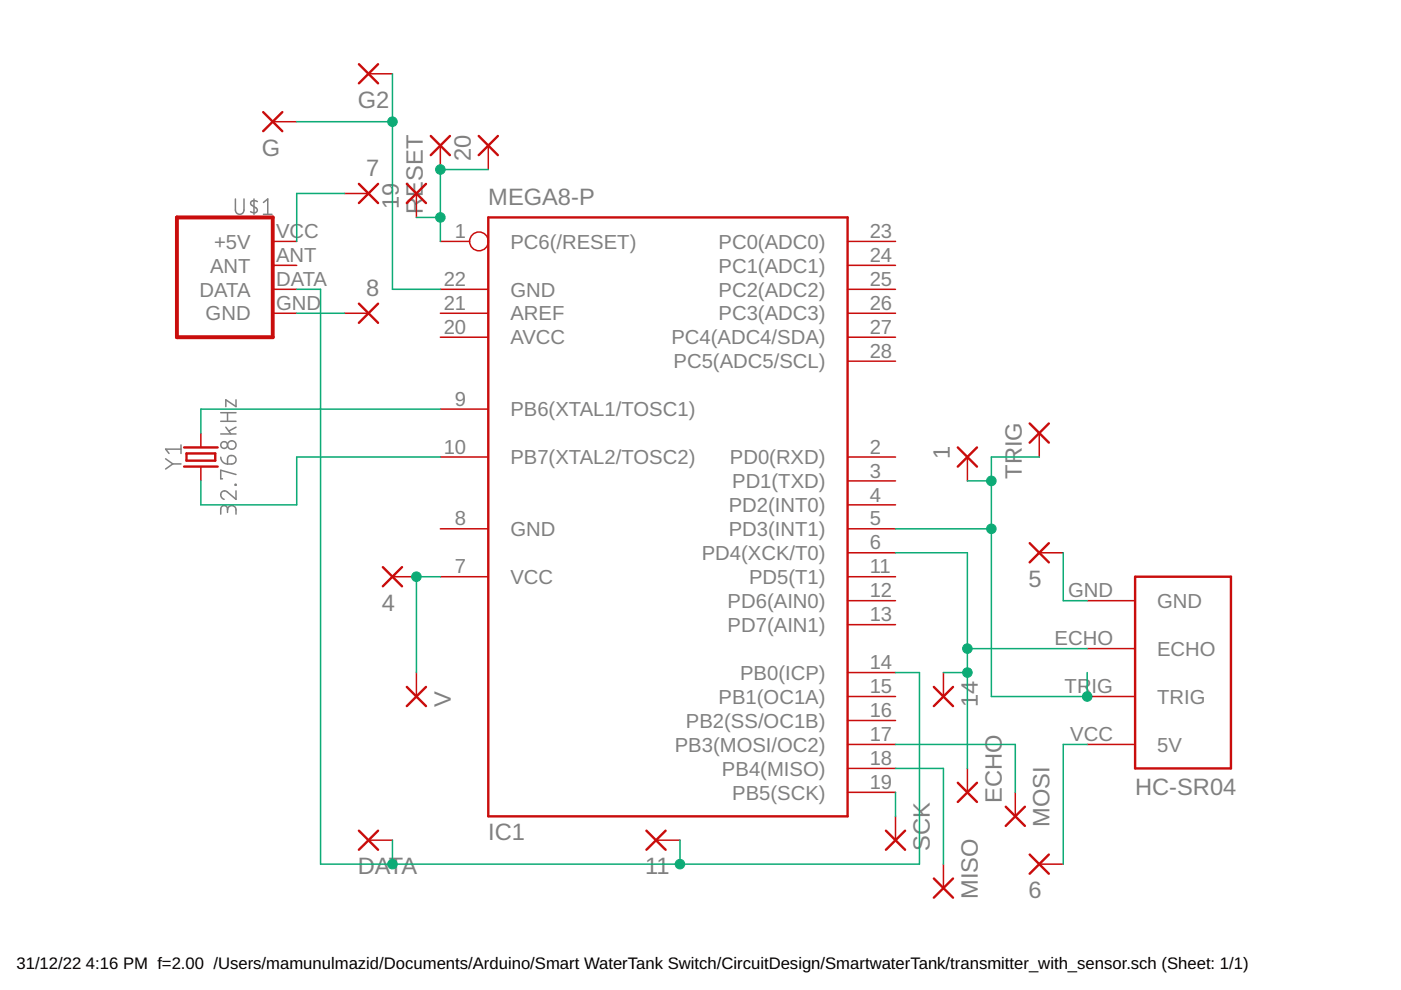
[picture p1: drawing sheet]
<?xml version="1.0" encoding="utf-8"?>
<!DOCTYPE eagle SYSTEM "eagle.dtd">
<!--
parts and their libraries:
SparkFun-RF: Licensing: Creative Commons ShareAlike 4.0 International - https://creativecommons.org/licenses/by-sa/4.0
-->
<eagle version="9.6.2">
<drawing>
<settings>
<setting alwaysvectorfont="no"/>
<setting verticaltext="up"/>
</settings>
<grid distance="0.1" unitdist="inch" unit="inch" style="lines" multiple="1" display="no" altdistance="0.01" altunitdist="inch" altunit="inch"/>
<schematic xreflabel="%F%N/%S.%C%R" xrefpart="/%S.%C%R">
<libraries>
<library name="atmel">
<symbols>
<symbol name="23-I/O-2">
<wire x1="-17.78" y1="30.48" x2="20.32" y2="30.48" width="0.254" layer="94"/>
<wire x1="20.32" y1="30.48" x2="20.32" y2="-33.02" width="0.254" layer="94"/>
<wire x1="20.32" y1="-33.02" x2="-17.78" y2="-33.02" width="0.254" layer="94"/>
<wire x1="-17.78" y1="-33.02" x2="-17.78" y2="30.48" width="0.254" layer="94"/>
<text x="-17.78" y="-35.56" size="1.778" layer="95">&gt;NAME</text>
<text x="-17.78" y="31.75" size="1.778" layer="96">&gt;VALUE</text>
<pin name="PB5(SCK)" x="25.4" y="-30.48" length="middle" rot="R180"/>
<pin name="PB7(XTAL2/TOSC2)" x="-22.86" y="5.08" length="middle"/>
<pin name="PB6(XTAL1/TOSC1)" x="-22.86" y="10.16" length="middle"/>
<pin name="GND@1" x="-22.86" y="-2.54" length="middle" direction="pwr"/>
<pin name="VCC@1" x="-22.86" y="-7.62" length="middle" direction="pwr"/>
<pin name="GND" x="-22.86" y="22.86" length="middle" direction="pwr"/>
<pin name="AREF" x="-22.86" y="20.32" length="middle" direction="pas"/>
<pin name="AVCC" x="-22.86" y="17.78" length="middle" direction="pwr"/>
<pin name="PB4(MISO)" x="25.4" y="-27.94" length="middle" rot="R180"/>
<pin name="PB3(MOSI/OC2)" x="25.4" y="-25.4" length="middle" rot="R180"/>
<pin name="PB2(SS/OC1B)" x="25.4" y="-22.86" length="middle" rot="R180"/>
<pin name="PB1(OC1A)" x="25.4" y="-20.32" length="middle" rot="R180"/>
<pin name="PB0(ICP)" x="25.4" y="-17.78" length="middle" rot="R180"/>
<pin name="PD7(AIN1)" x="25.4" y="-12.7" length="middle" rot="R180"/>
<pin name="PD6(AIN0)" x="25.4" y="-10.16" length="middle" rot="R180"/>
<pin name="PD5(T1)" x="25.4" y="-7.62" length="middle" rot="R180"/>
<pin name="PD4(XCK/T0)" x="25.4" y="-5.08" length="middle" rot="R180"/>
<pin name="PD3(INT1)" x="25.4" y="-2.54" length="middle" rot="R180"/>
<pin name="PD2(INT0)" x="25.4" y="0" length="middle" rot="R180"/>
<pin name="PD1(TXD)" x="25.4" y="2.54" length="middle" rot="R180"/>
<pin name="PD0(RXD)" x="25.4" y="5.08" length="middle" rot="R180"/>
<pin name="PC5(ADC5/SCL)" x="25.4" y="15.24" length="middle" rot="R180"/>
<pin name="PC4(ADC4/SDA)" x="25.4" y="17.78" length="middle" rot="R180"/>
<pin name="PC3(ADC3)" x="25.4" y="20.32" length="middle" rot="R180"/>
<pin name="PC2(ADC2)" x="25.4" y="22.86" length="middle" rot="R180"/>
<pin name="PC1(ADC1)" x="25.4" y="25.4" length="middle" rot="R180"/>
<pin name="PC0(ADC0)" x="25.4" y="27.94" length="middle" rot="R180"/>
<pin name="PC6(/RESET)" x="-22.86" y="27.94" length="middle" function="dot"/>
</symbol>
</symbols>
<devicesets>
<deviceset name="MEGA8-P" prefix="IC">
<gates>
<gate name="G$1" symbol="23-I/O-2" x="0" y="0"/>
</gates>
<devices>
<device name="" package="DIL28-3">
<connects>
<connect gate="G$1" pin="AREF" pad="21"/>
<connect gate="G$1" pin="AVCC" pad="20"/>
<connect gate="G$1" pin="GND" pad="22"/>
<connect gate="G$1" pin="GND@1" pad="8"/>
<connect gate="G$1" pin="PB0(ICP)" pad="14"/>
<connect gate="G$1" pin="PB1(OC1A)" pad="15"/>
<connect gate="G$1" pin="PB2(SS/OC1B)" pad="16"/>
<connect gate="G$1" pin="PB3(MOSI/OC2)" pad="17"/>
<connect gate="G$1" pin="PB4(MISO)" pad="18"/>
<connect gate="G$1" pin="PB5(SCK)" pad="19"/>
<connect gate="G$1" pin="PB6(XTAL1/TOSC1)" pad="9"/>
<connect gate="G$1" pin="PB7(XTAL2/TOSC2)" pad="10"/>
<connect gate="G$1" pin="PC0(ADC0)" pad="23"/>
<connect gate="G$1" pin="PC1(ADC1)" pad="24"/>
<connect gate="G$1" pin="PC2(ADC2)" pad="25"/>
<connect gate="G$1" pin="PC3(ADC3)" pad="26"/>
<connect gate="G$1" pin="PC4(ADC4/SDA)" pad="27"/>
<connect gate="G$1" pin="PC5(ADC5/SCL)" pad="28"/>
<connect gate="G$1" pin="PC6(/RESET)" pad="1"/>
<connect gate="G$1" pin="PD0(RXD)" pad="2"/>
<connect gate="G$1" pin="PD1(TXD)" pad="3"/>
<connect gate="G$1" pin="PD2(INT0)" pad="4"/>
<connect gate="G$1" pin="PD3(INT1)" pad="5"/>
<connect gate="G$1" pin="PD4(XCK/T0)" pad="6"/>
<connect gate="G$1" pin="PD5(T1)" pad="11"/>
<connect gate="G$1" pin="PD6(AIN0)" pad="12"/>
<connect gate="G$1" pin="PD7(AIN1)" pad="13"/>
<connect gate="G$1" pin="VCC@1" pad="7"/>
</connects>
<package3dinstances>
<package3dinstance package3d_urn="urn:adsk.eagle:package:4320/1"/>
</package3dinstances>
<technologies>
<technology name="">
<attribute name="MF" value="" constant="no"/>
<attribute name="MPN" value="" constant="no"/>
<attribute name="OC_FARNELL" value="unknown" constant="no"/>
<attribute name="OC_NEWARK" value="unknown" constant="no"/>
<attribute name="POPULARITY" value="17" constant="no"/>
</technology>
</technologies>
</device>
</devices>
</deviceset>
</devicesets>
</library>
<library name="SparkFun-RF">
<symbols>
<symbol name="RF-LINK_TX">
<wire x1="5.08" y1="-5.08" x2="-5.08" y2="-5.08" width="0.4064" layer="94"/>
<wire x1="-5.08" y1="7.62" x2="-5.08" y2="-5.08" width="0.4064" layer="94"/>
<wire x1="5.08" y1="-5.08" x2="5.08" y2="7.62" width="0.4064" layer="94"/>
<wire x1="-5.08" y1="7.62" x2="5.08" y2="7.62" width="0.4064" layer="94"/>
<pin name="GND" x="-7.62" y="-2.54" length="short" direction="pwr" swaplevel="1"/>
<pin name="DATA" x="-7.62" y="0" length="short" direction="in" swaplevel="1"/>
<pin name="ANT" x="-7.62" y="2.54" length="short" direction="pas" swaplevel="1"/>
<pin name="+5V" x="-7.62" y="5.08" length="short" direction="pwr" swaplevel="1"/>
<text x="-5.08" y="7.874" size="1.778" layer="95" font="vector">&gt;NAME</text>
<text x="-5.08" y="-5.334" size="1.778" layer="96" font="vector" align="top-left">&gt;VALUE</text>
</symbol>
</symbols>
<devicesets>
<deviceset name="RF-LINK_TX">
<gates>
<gate name="G$1" symbol="RF-LINK_TX" x="0" y="0"/>
</gates>
<devices>
<device name="" package="RF-LINK_TX">
<connects>
<connect gate="G$1" pin="+5V" pad="VCC"/>
<connect gate="G$1" pin="ANT" pad="ANT"/>
<connect gate="G$1" pin="DATA" pad="DATA"/>
<connect gate="G$1" pin="GND" pad="GND"/>
</connects>
<package3dinstances>
<package3dinstance package3d_urn="urn:adsk.eagle:package:39553/1"/>
</package3dinstances>
<technologies>
<technology name="">
<attribute name="SF_ID" value="WRL-10534"/>
</technology>
</technologies>
</device>
</devices>
</deviceset>
</devicesets>
</library>
<library name="Ultrasonic Sensor HC-SR04">
<symbols>
<symbol name="HC-SR04_SYMBOL">
<pin name="GND" x="-12.7" y="7.62" length="middle"/>
<pin name="ECHO" x="-12.7" y="2.54" length="middle"/>
<pin name="TRIG" x="-12.7" y="-2.54" length="middle"/>
<pin name="5V" x="-12.7" y="-7.62" length="middle"/>
<wire x1="-7.62" y1="10.16" x2="-7.62" y2="-10.16" width="0.254" layer="94"/>
<wire x1="-7.62" y1="-10.16" x2="2.54" y2="-10.16" width="0.254" layer="94"/>
<wire x1="2.54" y1="-10.16" x2="2.54" y2="10.16" width="0.254" layer="94"/>
<wire x1="2.54" y1="10.16" x2="-7.62" y2="10.16" width="0.254" layer="94"/>
<text x="-7.62" y="10.922" size="1.778" layer="95" ratio="12">&gt;NAME</text>
<text x="-7.62" y="-12.954" size="1.778" layer="96" ratio="12">&gt;VALUE</text>
</symbol>
</symbols>
<devicesets>
<deviceset name="HC-SR04" prefix="J_ULTRASONIC_">
<gates>
<gate name="J_ULTRASONIC" symbol="HC-SR04_SYMBOL" x="0" y="0"/>
</gates>
<devices>
<device name="" package="HC-SR04_FOOTPRINT">
<connects>
<connect gate="J_ULTRASONIC" pin="5V" pad="VCC"/>
<connect gate="J_ULTRASONIC" pin="ECHO" pad="ECHO"/>
<connect gate="J_ULTRASONIC" pin="GND" pad="GND"/>
<connect gate="J_ULTRASONIC" pin="TRIG" pad="TRIG"/>
</connects>
<technologies>
<technology name=""/>
</technologies>
</device>
</devices>
</deviceset>
</devicesets>
</library>
<library name="wirepad">
<symbols>
<symbol name="PAD">
<wire x1="-1.016" y1="1.016" x2="1.016" y2="-1.016" width="0.254" layer="94"/>
<wire x1="-1.016" y1="-1.016" x2="1.016" y2="1.016" width="0.254" layer="94"/>
<text x="-1.143" y="1.8542" size="1.778" layer="95">&gt;NAME</text>
<text x="-1.143" y="-3.302" size="1.778" layer="96">&gt;VALUE</text>
<pin name="P" x="2.54" y="0" visible="off" length="short" direction="pas" rot="R180"/>
</symbol>
</symbols>
<devicesets>
<deviceset name="WIREPAD" prefix="PAD">
<gates>
<gate name="G$1" symbol="PAD" x="0" y="0"/>
</gates>
<devices>
<device name="1,6/0,8" package="1,6/0,8">
<connects>
<connect gate="G$1" pin="P" pad="1"/>
</connects>
<package3dinstances>
<package3dinstance package3d_urn="urn:adsk.eagle:package:30830/1"/>
</package3dinstances>
<technologies>
<technology name="">
<attribute name="POPULARITY" value="1" constant="no"/>
</technology>
</technologies>
</device>
<device name="1,6/0,9" package="1,6/0,9">
<connects>
<connect gate="G$1" pin="P" pad="1"/>
</connects>
<package3dinstances>
<package3dinstance package3d_urn="urn:adsk.eagle:package:30840/1"/>
</package3dinstances>
<technologies>
<technology name="">
<attribute name="POPULARITY" value="0" constant="no"/>
</technology>
</technologies>
</device>
<device name="2,15/1,0" package="2,15/1,0">
<connects>
<connect gate="G$1" pin="P" pad="1"/>
</connects>
<package3dinstances>
<package3dinstance package3d_urn="urn:adsk.eagle:package:30831/1"/>
</package3dinstances>
<technologies>
<technology name="">
<attribute name="POPULARITY" value="2" constant="no"/>
</technology>
</technologies>
</device>
<device name="2,54/0,8" package="2,54/0,8">
<connects>
<connect gate="G$1" pin="P" pad="1"/>
</connects>
<package3dinstances>
<package3dinstance package3d_urn="urn:adsk.eagle:package:30838/1"/>
</package3dinstances>
<technologies>
<technology name="">
<attribute name="POPULARITY" value="0" constant="no"/>
</technology>
</technologies>
</device>
<device name="2,54/0,9" package="2,54/0,9">
<connects>
<connect gate="G$1" pin="P" pad="1"/>
</connects>
<package3dinstances>
<package3dinstance package3d_urn="urn:adsk.eagle:package:30847/1"/>
</package3dinstances>
<technologies>
<technology name="">
<attribute name="POPULARITY" value="6" constant="no"/>
</technology>
</technologies>
</device>
<device name="2,54/1,0" package="2,54/1,0">
<connects>
<connect gate="G$1" pin="P" pad="1"/>
</connects>
<package3dinstances>
<package3dinstance package3d_urn="urn:adsk.eagle:package:30828/1"/>
</package3dinstances>
<technologies>
<technology name="">
<attribute name="POPULARITY" value="4" constant="no"/>
</technology>
</technologies>
</device>
<device name="2,54/1,1" package="2,54/1,1">
<connects>
<connect gate="G$1" pin="P" pad="1"/>
</connects>
<package3dinstances>
<package3dinstance package3d_urn="urn:adsk.eagle:package:30836/1"/>
</package3dinstances>
<technologies>
<technology name="">
<attribute name="POPULARITY" value="2" constant="no"/>
</technology>
</technologies>
</device>
<device name="3,17/1,1" package="3,17/1,1">
<connects>
<connect gate="G$1" pin="P" pad="1"/>
</connects>
<package3dinstances>
<package3dinstance package3d_urn="urn:adsk.eagle:package:30832/1"/>
</package3dinstances>
<technologies>
<technology name="">
<attribute name="POPULARITY" value="0" constant="no"/>
</technology>
</technologies>
</device>
<device name="3,17/1,2" package="3,17/1,2">
<connects>
<connect gate="G$1" pin="P" pad="1"/>
</connects>
<package3dinstances>
<package3dinstance package3d_urn="urn:adsk.eagle:package:30842/1"/>
</package3dinstances>
<technologies>
<technology name="">
<attribute name="POPULARITY" value="1" constant="no"/>
</technology>
</technologies>
</device>
<device name="3,17/1,3" package="3,17/1,3">
<connects>
<connect gate="G$1" pin="P" pad="1"/>
</connects>
<package3dinstances>
<package3dinstance package3d_urn="urn:adsk.eagle:package:30833/1"/>
</package3dinstances>
<technologies>
<technology name="">
<attribute name="POPULARITY" value="5" constant="no"/>
</technology>
</technologies>
</device>
<device name="3,81/1,1" package="3,81/1,1">
<connects>
<connect gate="G$1" pin="P" pad="1"/>
</connects>
<package3dinstances>
<package3dinstance package3d_urn="urn:adsk.eagle:package:30829/1"/>
</package3dinstances>
<technologies>
<technology name="">
<attribute name="POPULARITY" value="0" constant="no"/>
</technology>
</technologies>
</device>
<device name="3,81/1,3" package="3,81/1,3">
<connects>
<connect gate="G$1" pin="P" pad="1"/>
</connects>
<package3dinstances>
<package3dinstance package3d_urn="urn:adsk.eagle:package:30834/1"/>
</package3dinstances>
<technologies>
<technology name="">
<attribute name="POPULARITY" value="0" constant="no"/>
</technology>
</technologies>
</device>
<device name="3,81/1,4" package="3,81/1,4">
<connects>
<connect gate="G$1" pin="P" pad="1"/>
</connects>
<package3dinstances>
<package3dinstance package3d_urn="urn:adsk.eagle:package:30835/1"/>
</package3dinstances>
<technologies>
<technology name="">
<attribute name="POPULARITY" value="1" constant="no"/>
</technology>
</technologies>
</device>
<device name="4,16O1,6" package="4,16O1,6">
<connects>
<connect gate="G$1" pin="P" pad="1"/>
</connects>
<package3dinstances>
<package3dinstance package3d_urn="urn:adsk.eagle:package:30843/1"/>
</package3dinstances>
<technologies>
<technology name="">
<attribute name="POPULARITY" value="1" constant="no"/>
</technology>
</technologies>
</device>
<device name="SMD5-1,8" package="5-1,8">
<connects>
<connect gate="G$1" pin="P" pad="1"/>
</connects>
<package3dinstances>
<package3dinstance package3d_urn="urn:adsk.eagle:package:30844/1"/>
</package3dinstances>
<technologies>
<technology name="">
<attribute name="POPULARITY" value="4" constant="no"/>
</technology>
</technologies>
</device>
<device name="SMD5-2,5" package="5-2,5">
<connects>
<connect gate="G$1" pin="P" pad="1"/>
</connects>
<package3dinstances>
<package3dinstance package3d_urn="urn:adsk.eagle:package:30845/1"/>
</package3dinstances>
<technologies>
<technology name="">
<attribute name="POPULARITY" value="3" constant="no"/>
</technology>
</technologies>
</device>
<device name="SMD1,27-254" package="SMD1,27-2,54">
<connects>
<connect gate="G$1" pin="P" pad="1"/>
</connects>
<package3dinstances>
<package3dinstance package3d_urn="urn:adsk.eagle:package:30839/1"/>
</package3dinstances>
<technologies>
<technology name="">
<attribute name="POPULARITY" value="11" constant="no"/>
</technology>
</technologies>
</device>
<device name="SMD2,54-5,08" package="SMD2,54-5,08">
<connects>
<connect gate="G$1" pin="P" pad="1"/>
</connects>
<package3dinstances>
<package3dinstance package3d_urn="urn:adsk.eagle:package:30841/1"/>
</package3dinstances>
<technologies>
<technology name="">
<attribute name="POPULARITY" value="2" constant="no"/>
</technology>
</technologies>
</device>
</devices>
</deviceset>
</devicesets>
</library>
<library name="SparkFun-Clocks">
<symbols>
<symbol name="CRYSTAL">
<wire x1="1.016" y1="0" x2="2.54" y2="0" width="0.1524" layer="94"/>
<wire x1="-2.54" y1="0" x2="-1.016" y2="0" width="0.1524" layer="94"/>
<wire x1="-0.381" y1="1.524" x2="-0.381" y2="-1.524" width="0.254" layer="94"/>
<wire x1="-0.381" y1="-1.524" x2="0.381" y2="-1.524" width="0.254" layer="94"/>
<wire x1="0.381" y1="-1.524" x2="0.381" y2="1.524" width="0.254" layer="94"/>
<wire x1="0.381" y1="1.524" x2="-0.381" y2="1.524" width="0.254" layer="94"/>
<wire x1="1.016" y1="1.778" x2="1.016" y2="-1.778" width="0.254" layer="94"/>
<wire x1="-1.016" y1="1.778" x2="-1.016" y2="-1.778" width="0.254" layer="94"/>
<text x="0" y="2.032" size="1.778" layer="95" font="vector" align="bottom-center">&gt;NAME</text>
<text x="0" y="-2.032" size="1.778" layer="96" font="vector" align="top-center">&gt;VALUE</text>
<text x="-2.159" y="-1.143" size="0.8636" layer="93">1</text>
<text x="1.524" y="-1.143" size="0.8636" layer="93">2</text>
<pin name="2" x="2.54" y="0" visible="off" length="point" direction="pas" swaplevel="1" rot="R180"/>
<pin name="1" x="-2.54" y="0" visible="off" length="point" direction="pas" swaplevel="1"/>
</symbol>
</symbols>
<devicesets>
<deviceset name="CRYSTAL-32.768KHZ" prefix="Y" uservalue="yes">
<gates>
<gate name="G$1" symbol="CRYSTAL" x="0" y="0"/>
</gates>
<devices>
<device name="PTH-2X6" package="CRYSTAL-PTH-2X6-CYL">
<connects>
<connect gate="G$1" pin="1" pad="1"/>
<connect gate="G$1" pin="2" pad="2"/>
</connects>
<technologies>
<technology name="">
<attribute name="PROD_ID" value="XTAL-10112"/>
<attribute name="VALUE" value="32.768kHz"/>
</technology>
</technologies>
</device>
<device name="SMD-2X6" package="CRYSTAL-SMD-2X6-CYL">
<connects>
<connect gate="G$1" pin="1" pad="X1"/>
<connect gate="G$1" pin="2" pad="X2"/>
</connects>
<technologies>
<technology name="">
<attribute name="PROD_ID" value="XTAL-07894"/>
<attribute name="VALUE" value="32.768kHz"/>
</technology>
</technologies>
</device>
<device name="PTH-2X6-KIT" package="CRYSTAL-PTH-2X6-CYL-KIT">
<connects>
<connect gate="G$1" pin="1" pad="1"/>
<connect gate="G$1" pin="2" pad="2"/>
</connects>
<technologies>
<technology name="">
<attribute name="PROD_ID" value="XTAL-10112"/>
<attribute name="VALUE" value="32.768kHz"/>
</technology>
</technologies>
</device>
<device name="SMD-3.2X1.5" package="CRYSTAL-SMD-3.2X1.5MM">
<connects>
<connect gate="G$1" pin="1" pad="P$1"/>
<connect gate="G$1" pin="2" pad="P$2"/>
</connects>
<technologies>
<technology name="">
<attribute name="PROD_ID" value="XTAL-13062"/>
<attribute name="VALUE" value="32.768kHz"/>
</technology>
</technologies>
</device>
<device name="SMD-MC146" package="CRYSTAL-SMD-MC-146">
<connects>
<connect gate="G$1" pin="1" pad="P$2"/>
<connect gate="G$1" pin="2" pad="P$1"/>
</connects>
<technologies>
<technology name="">
<attribute name="PROD_ID" value="XTAL-09342"/>
<attribute name="VALUE" value="32.768kHz"/>
</technology>
</technologies>
</device>
</devices>
</deviceset>
</devicesets>
</library>
</libraries>
<attributes>
</attributes>
<variantdefs>
</variantdefs>
<classes>
<class number="0" name="default" width="0" drill="0">
</class>
</classes>
<parts>
<part name="IC1" library="atmel" deviceset="MEGA8-P" device="" package3d_urn="urn:adsk.eagle:package:4320/1"/>
<part name="U$1" library="SparkFun-RF" deviceset="RF-LINK_TX" device="" package3d_urn="urn:adsk.eagle:package:39553/1"/>
<part name="J_ULTRASONIC_1" library="Ultrasonic Sensor HC-SR04" deviceset="HC-SR04" device=""/>
<part name="G2" library="wirepad" deviceset="WIREPAD" device="1,6/0,8" package3d_urn="urn:adsk.eagle:package:30830/1"/>
<part name="4" library="wirepad" deviceset="WIREPAD" device="1,6/0,8" package3d_urn="urn:adsk.eagle:package:30830/1"/>
<part name="5" library="wirepad" deviceset="WIREPAD" device="1,6/0,8" package3d_urn="urn:adsk.eagle:package:30830/1"/>
<part name="6" library="wirepad" deviceset="WIREPAD" device="1,6/0,8" package3d_urn="urn:adsk.eagle:package:30830/1"/>
<part name="7" library="wirepad" deviceset="WIREPAD" device="1,6/0,8" package3d_urn="urn:adsk.eagle:package:30830/1"/>
<part name="8" library="wirepad" deviceset="WIREPAD" device="1,6/0,8" package3d_urn="urn:adsk.eagle:package:30830/1"/>
<part name="1" library="wirepad" deviceset="WIREPAD" device="1,6/0,8" package3d_urn="urn:adsk.eagle:package:30830/1"/>
<part name="V" library="wirepad" deviceset="WIREPAD" device="1,6/0,8" package3d_urn="urn:adsk.eagle:package:30830/1"/>
<part name="11" library="wirepad" deviceset="WIREPAD" device="1,6/0,8" package3d_urn="urn:adsk.eagle:package:30830/1"/>
<part name="DATA" library="wirepad" deviceset="WIREPAD" device="1,6/0,8" package3d_urn="urn:adsk.eagle:package:30830/1"/>
<part name="14" library="wirepad" deviceset="WIREPAD" device="1,6/0,8" package3d_urn="urn:adsk.eagle:package:30830/1"/>
<part name="TRIG" library="wirepad" deviceset="WIREPAD" device="1,6/0,8" package3d_urn="urn:adsk.eagle:package:30830/1"/>
<part name="ECHO" library="wirepad" deviceset="WIREPAD" device="1,6/0,8" package3d_urn="urn:adsk.eagle:package:30830/1"/>
<part name="MOSI" library="wirepad" deviceset="WIREPAD" device="1,6/0,8" package3d_urn="urn:adsk.eagle:package:30830/1"/>
<part name="SCK" library="wirepad" deviceset="WIREPAD" device="1,6/0,8" package3d_urn="urn:adsk.eagle:package:30830/1"/>
<part name="MISO" library="wirepad" deviceset="WIREPAD" device="1,6/0,8" package3d_urn="urn:adsk.eagle:package:30830/1"/>
<part name="RESET" library="wirepad" deviceset="WIREPAD" device="1,6/0,8" package3d_urn="urn:adsk.eagle:package:30830/1"/>
<part name="G" library="wirepad" deviceset="WIREPAD" device="1,6/0,8" package3d_urn="urn:adsk.eagle:package:30830/1"/>
<part name="19" library="wirepad" deviceset="WIREPAD" device="1,6/0,8" package3d_urn="urn:adsk.eagle:package:30830/1"/>
<part name="20" library="wirepad" deviceset="WIREPAD" device="1,6/0,8" package3d_urn="urn:adsk.eagle:package:30830/1"/>
<part name="Y1" library="SparkFun-Clocks" deviceset="CRYSTAL-32.768KHZ" device="PTH-2X6" value="32.768kHz"/>
</parts>
<sheets>
<sheet>
<plain>
</plain>
<instances>
<instance part="IC1" gate="G$1" x="-48.26" y="91.44" smashed="yes">
<attribute name="NAME" x="-66.04" y="55.88" size="1.778" layer="95"/>
<attribute name="VALUE" x="-66.04" y="123.19" size="1.778" layer="96"/>
</instance>
<instance part="U$1" gate="G$1" x="-93.98" y="114.3" smashed="yes" rot="MR0">
<attribute name="NAME" x="-88.9" y="122.174" size="1.778" layer="95" font="vector" rot="MR0"/>
</instance>
<instance part="J_ULTRASONIC_1" gate="J_ULTRASONIC" x="10.16" y="73.66" smashed="yes">
<attribute name="VALUE" x="2.54" y="60.706" size="1.778" layer="96" ratio="12"/>
</instance>
<instance part="G2" gate="G$1" x="-78.74" y="137.16" smashed="yes" rot="MR180">
<attribute name="NAME" x="-79.883" y="135.3058" size="1.778" layer="95" rot="MR180"/>
</instance>
<instance part="4" gate="G$1" x="-76.2" y="83.82" smashed="yes" rot="MR180">
<attribute name="NAME" x="-77.343" y="81.9658" size="1.778" layer="95" rot="MR180"/>
</instance>
<instance part="5" gate="G$1" x="-7.62" y="86.36" smashed="yes" rot="MR180">
<attribute name="NAME" x="-8.763" y="84.5058" size="1.778" layer="95" rot="MR180"/>
</instance>
<instance part="6" gate="G$1" x="-7.62" y="53.34" smashed="yes" rot="MR180">
<attribute name="NAME" x="-8.763" y="51.4858" size="1.778" layer="95" rot="MR180"/>
</instance>
<instance part="7" gate="G$1" x="-78.74" y="124.46" smashed="yes" rot="MR0">
<attribute name="NAME" x="-77.597" y="126.3142" size="1.778" layer="95" rot="MR0"/>
</instance>
<instance part="8" gate="G$1" x="-78.74" y="111.76" smashed="yes" rot="MR0">
<attribute name="NAME" x="-77.597" y="113.6142" size="1.778" layer="95" rot="MR0"/>
</instance>
<instance part="1" gate="G$1" x="-15.24" y="96.52" smashed="yes" rot="MR270">
<attribute name="NAME" x="-17.0942" y="97.663" size="1.778" layer="95" rot="MR270"/>
</instance>
<instance part="V" gate="G$1" x="-73.66" y="71.12" smashed="yes" rot="MR90">
<attribute name="NAME" x="-71.8058" y="69.977" size="1.778" layer="95" rot="MR90"/>
</instance>
<instance part="11" gate="G$1" x="-48.26" y="55.88" smashed="yes" rot="MR180">
<attribute name="NAME" x="-49.403" y="54.0258" size="1.778" layer="95" rot="MR180"/>
</instance>
<instance part="DATA" gate="G$1" x="-78.74" y="55.88" smashed="yes" rot="MR180">
<attribute name="NAME" x="-79.883" y="54.0258" size="1.778" layer="95" rot="MR180"/>
</instance>
<instance part="14" gate="G$1" x="-17.78" y="71.12" smashed="yes" rot="MR90">
<attribute name="NAME" x="-15.9258" y="69.977" size="1.778" layer="95" rot="MR90"/>
</instance>
<instance part="TRIG" gate="G$1" x="-7.62" y="99.06" smashed="yes" rot="MR270">
<attribute name="NAME" x="-9.4742" y="100.203" size="1.778" layer="95" rot="MR270"/>
</instance>
<instance part="ECHO" gate="G$1" x="-15.24" y="60.96" smashed="yes" rot="MR90">
<attribute name="NAME" x="-13.3858" y="59.817" size="1.778" layer="95" rot="MR90"/>
</instance>
<instance part="MOSI" gate="G$1" x="-10.16" y="58.42" smashed="yes" rot="MR90">
<attribute name="NAME" x="-8.3058" y="57.277" size="1.778" layer="95" rot="MR90"/>
</instance>
<instance part="SCK" gate="G$1" x="-22.86" y="55.88" smashed="yes" rot="MR90">
<attribute name="NAME" x="-21.0058" y="54.737" size="1.778" layer="95" rot="MR90"/>
</instance>
<instance part="MISO" gate="G$1" x="-17.78" y="50.8" smashed="yes" rot="MR90">
<attribute name="NAME" x="-15.9258" y="49.657" size="1.778" layer="95" rot="MR90"/>
</instance>
<instance part="RESET" gate="G$1" x="-71.12" y="129.54" smashed="yes" rot="MR270">
<attribute name="NAME" x="-72.9742" y="130.683" size="1.778" layer="95" rot="MR270"/>
</instance>
<instance part="G" gate="G$1" x="-88.9" y="132.08" smashed="yes" rot="MR180">
<attribute name="NAME" x="-90.043" y="130.2258" size="1.778" layer="95" rot="MR180"/>
</instance>
<instance part="19" gate="G$1" x="-73.66" y="124.46" smashed="yes" rot="MR270">
<attribute name="NAME" x="-75.5142" y="125.603" size="1.778" layer="95" rot="MR270"/>
</instance>
<instance part="20" gate="G$1" x="-66.04" y="129.54" smashed="yes" rot="MR270">
<attribute name="NAME" x="-67.8942" y="130.683" size="1.778" layer="95" rot="MR270"/>
</instance>
<instance part="Y1" gate="G$1" x="-96.52" y="96.52" smashed="yes" rot="R90">
<attribute name="NAME" x="-98.552" y="96.52" size="1.778" layer="95" font="vector" rot="R90" align="bottom-center"/>
<attribute name="VALUE" x="-94.488" y="96.52" size="1.778" layer="96" font="vector" rot="R90" align="top-center"/>
</instance>
</instances>
<busses>
</busses>
<nets>
<net name="N$11" class="0">
<segment>
<pinref part="J_ULTRASONIC_1" gate="J_ULTRASONIC" pin="TRIG"/>
<wire x1="-2.54" y1="71.12" x2="-2.54" y2="73.66" width="0.1524" layer="91"/>
<wire x1="-2.54" y1="71.12" x2="-12.7" y2="71.12" width="0.1524" layer="91"/>
<junction x="-2.54" y="71.12"/>
<wire x1="-12.7" y1="71.12" x2="-12.7" y2="88.9" width="0.1524" layer="91"/>
<pinref part="IC1" gate="G$1" pin="PD3(INT1)"/>
<wire x1="-12.7" y1="88.9" x2="-22.86" y2="88.9" width="0.1524" layer="91"/>
<pinref part="1" gate="G$1" pin="P"/>
<wire x1="-15.24" y1="93.98" x2="-12.7" y2="93.98" width="0.1524" layer="91"/>
<wire x1="-12.7" y1="93.98" x2="-12.7" y2="88.9" width="0.1524" layer="91"/>
<junction x="-12.7" y="88.9"/>
<pinref part="TRIG" gate="G$1" pin="P"/>
<wire x1="-7.62" y1="96.52" x2="-12.7" y2="96.52" width="0.1524" layer="91"/>
<wire x1="-12.7" y1="96.52" x2="-12.7" y2="93.98" width="0.1524" layer="91"/>
<junction x="-12.7" y="93.98"/>
</segment>
</net>
<net name="N$1" class="0">
<segment>
<pinref part="J_ULTRASONIC_1" gate="J_ULTRASONIC" pin="5V"/>
<pinref part="6" gate="G$1" pin="P"/>
<wire x1="-5.08" y1="53.34" x2="-5.08" y2="66.04" width="0.1524" layer="91"/>
<wire x1="-5.08" y1="66.04" x2="-2.54" y2="66.04" width="0.1524" layer="91"/>
</segment>
</net>
<net name="N$4" class="0">
<segment>
<pinref part="5" gate="G$1" pin="P"/>
<pinref part="J_ULTRASONIC_1" gate="J_ULTRASONIC" pin="GND"/>
<wire x1="-5.08" y1="86.36" x2="-5.08" y2="81.28" width="0.1524" layer="91"/>
<wire x1="-5.08" y1="81.28" x2="-2.54" y2="81.28" width="0.1524" layer="91"/>
</segment>
</net>
<net name="N$5" class="0">
<segment>
<pinref part="U$1" gate="G$1" pin="GND"/>
<pinref part="8" gate="G$1" pin="P"/>
<wire x1="-86.36" y1="111.76" x2="-81.28" y2="111.76" width="0.1524" layer="91"/>
</segment>
</net>
<net name="N$6" class="0">
<segment>
<pinref part="U$1" gate="G$1" pin="+5V"/>
<pinref part="7" gate="G$1" pin="P"/>
<wire x1="-86.36" y1="119.38" x2="-86.36" y2="124.46" width="0.1524" layer="91"/>
<wire x1="-86.36" y1="124.46" x2="-81.28" y2="124.46" width="0.1524" layer="91"/>
</segment>
</net>
<net name="N$2" class="0">
<segment>
<pinref part="G2" gate="G$1" pin="P"/>
<pinref part="IC1" gate="G$1" pin="GND"/>
<wire x1="-76.2" y1="137.16" x2="-76.2" y2="132.08" width="0.1524" layer="91"/>
<wire x1="-76.2" y1="132.08" x2="-76.2" y2="114.3" width="0.1524" layer="91"/>
<wire x1="-76.2" y1="114.3" x2="-71.12" y2="114.3" width="0.1524" layer="91"/>
<pinref part="G" gate="G$1" pin="P"/>
<wire x1="-86.36" y1="132.08" x2="-76.2" y2="132.08" width="0.1524" layer="91"/>
<junction x="-76.2" y="132.08"/>
</segment>
</net>
<net name="N$7" class="0">
<segment>
<pinref part="IC1" gate="G$1" pin="PB6(XTAL1/TOSC1)"/>
<wire x1="-71.12" y1="101.6" x2="-96.52" y2="101.6" width="0.1524" layer="91"/>
<pinref part="Y1" gate="G$1" pin="2"/>
<wire x1="-96.52" y1="99.06" x2="-96.52" y2="101.6" width="0.1524" layer="91"/>
</segment>
</net>
<net name="N$8" class="0">
<segment>
<wire x1="-86.36" y1="91.44" x2="-96.52" y2="91.44" width="0.1524" layer="91"/>
<pinref part="IC1" gate="G$1" pin="PB7(XTAL2/TOSC2)"/>
<wire x1="-71.12" y1="96.52" x2="-86.36" y2="96.52" width="0.1524" layer="91"/>
<wire x1="-86.36" y1="96.52" x2="-86.36" y2="91.44" width="0.1524" layer="91"/>
<pinref part="Y1" gate="G$1" pin="1"/>
<wire x1="-96.52" y1="93.98" x2="-96.52" y2="91.44" width="0.1524" layer="91"/>
</segment>
</net>
<net name="N$10" class="0">
<segment>
<pinref part="IC1" gate="G$1" pin="PD4(XCK/T0)"/>
<wire x1="-22.86" y1="86.36" x2="-15.24" y2="86.36" width="0.1524" layer="91"/>
<wire x1="-15.24" y1="86.36" x2="-15.24" y2="76.2" width="0.1524" layer="91"/>
<pinref part="J_ULTRASONIC_1" gate="J_ULTRASONIC" pin="ECHO"/>
<wire x1="-15.24" y1="76.2" x2="-2.54" y2="76.2" width="0.1524" layer="91"/>
<pinref part="14" gate="G$1" pin="P"/>
<wire x1="-17.78" y1="73.66" x2="-15.24" y2="73.66" width="0.1524" layer="91"/>
<wire x1="-15.24" y1="73.66" x2="-15.24" y2="76.2" width="0.1524" layer="91"/>
<junction x="-15.24" y="76.2"/>
<pinref part="ECHO" gate="G$1" pin="P"/>
<wire x1="-15.24" y1="63.5" x2="-15.24" y2="73.66" width="0.1524" layer="91"/>
<junction x="-15.24" y="73.66"/>
</segment>
</net>
<net name="N$14" class="0">
<segment>
<pinref part="IC1" gate="G$1" pin="PB0(ICP)"/>
<wire x1="-22.86" y1="73.66" x2="-20.32" y2="73.66" width="0.1524" layer="91"/>
<wire x1="-20.32" y1="73.66" x2="-20.32" y2="53.34" width="0.1524" layer="91"/>
<wire x1="-20.32" y1="53.34" x2="-45.72" y2="53.34" width="0.1524" layer="91"/>
<pinref part="11" gate="G$1" pin="P"/>
<wire x1="-45.72" y1="55.88" x2="-45.72" y2="53.34" width="0.1524" layer="91"/>
<pinref part="U$1" gate="G$1" pin="DATA"/>
<wire x1="-76.2" y1="53.34" x2="-83.82" y2="53.34" width="0.1524" layer="91"/>
<wire x1="-83.82" y1="53.34" x2="-83.82" y2="114.3" width="0.1524" layer="91"/>
<wire x1="-83.82" y1="114.3" x2="-86.36" y2="114.3" width="0.1524" layer="91"/>
<pinref part="DATA" gate="G$1" pin="P"/>
<wire x1="-76.2" y1="55.88" x2="-76.2" y2="53.34" width="0.1524" layer="91"/>
<wire x1="-45.72" y1="53.34" x2="-76.2" y2="53.34" width="0.1524" layer="91"/>
<junction x="-45.72" y="53.34"/>
<junction x="-76.2" y="53.34"/>
</segment>
</net>
<net name="N$3" class="0">
<segment>
<pinref part="IC1" gate="G$1" pin="VCC@1"/>
<pinref part="4" gate="G$1" pin="P"/>
<wire x1="-71.12" y1="83.82" x2="-73.66" y2="83.82" width="0.1524" layer="91"/>
<pinref part="V" gate="G$1" pin="P"/>
<wire x1="-73.66" y1="73.66" x2="-73.66" y2="83.82" width="0.1524" layer="91"/>
<junction x="-73.66" y="83.82"/>
</segment>
</net>
<net name="N$9" class="0">
<segment>
<pinref part="IC1" gate="G$1" pin="PC6(/RESET)"/>
<pinref part="RESET" gate="G$1" pin="P"/>
<wire x1="-71.12" y1="119.38" x2="-71.12" y2="121.92" width="0.1524" layer="91"/>
<pinref part="19" gate="G$1" pin="P"/>
<wire x1="-71.12" y1="121.92" x2="-71.12" y2="127" width="0.1524" layer="91"/>
<wire x1="-73.66" y1="121.92" x2="-71.12" y2="121.92" width="0.1524" layer="91"/>
<junction x="-71.12" y="121.92"/>
<pinref part="20" gate="G$1" pin="P"/>
<wire x1="-66.04" y1="127" x2="-71.12" y2="127" width="0.1524" layer="91"/>
<junction x="-71.12" y="127"/>
</segment>
</net>
<net name="N$12" class="0">
<segment>
<pinref part="MOSI" gate="G$1" pin="P"/>
<wire x1="-10.16" y1="60.96" x2="-10.16" y2="66.04" width="0.1524" layer="91"/>
<pinref part="IC1" gate="G$1" pin="PB3(MOSI/OC2)"/>
<wire x1="-10.16" y1="66.04" x2="-22.86" y2="66.04" width="0.1524" layer="91"/>
</segment>
</net>
<net name="N$13" class="0">
<segment>
<pinref part="MISO" gate="G$1" pin="P"/>
<wire x1="-17.78" y1="53.34" x2="-17.78" y2="63.5" width="0.1524" layer="91"/>
<pinref part="IC1" gate="G$1" pin="PB4(MISO)"/>
<wire x1="-17.78" y1="63.5" x2="-22.86" y2="63.5" width="0.1524" layer="91"/>
</segment>
</net>
<net name="N$15" class="0">
<segment>
<pinref part="IC1" gate="G$1" pin="PB5(SCK)"/>
<pinref part="SCK" gate="G$1" pin="P"/>
<wire x1="-22.86" y1="60.96" x2="-22.86" y2="58.42" width="0.1524" layer="91"/>
</segment>
</net>
</nets>
</sheet>
</sheets>
</schematic>
</drawing>
<compatibility>
<note version="8.2" severity="warning">
Since Version 8.2, EAGLE supports online libraries. The ids
of those online libraries will not be understood (or retained)
with this version.
</note>
<note version="8.3" severity="warning">
Since Version 8.3, EAGLE supports URNs for individual library
assets (packages, symbols, and devices). The URNs of those assets
will not be understood (or retained) with this version.
</note>
<note version="8.3" severity="warning">
Since Version 8.3, EAGLE supports the association of 3D packages
with devices in libraries, schematics, and board files. Those 3D
packages will not be understood (or retained) with this version.
</note>
</compatibility>
</eagle>
